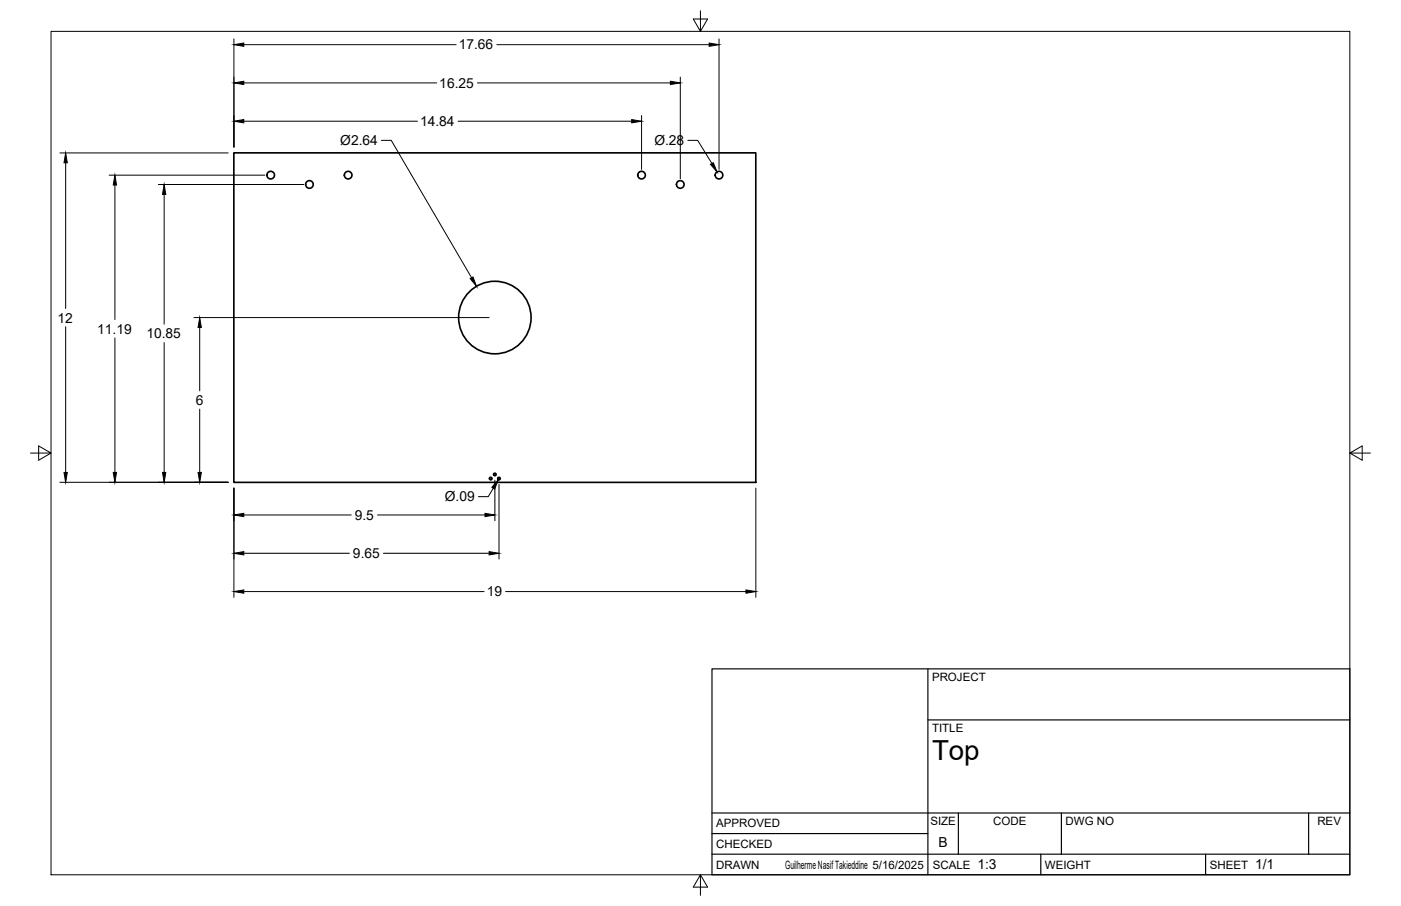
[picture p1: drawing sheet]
<svg xmlns="http://www.w3.org/2000/svg" width="432mm" height="279mm" viewBox="0 0 432 279" stroke-linecap="round" stroke-linejoin="round" font-family="sans-serif">
<!-- layer: Visible -->
<g fill="none" stroke="#000" stroke-width=".51">
<path d="M72.1 47.1h160.8v101.7h-160.8z"/>
<circle cx="83.4" cy="54" r="1.17"/>
<circle cx="95.4" cy="56.9" r="1.17"/>
<circle cx="107.3" cy="54" r="1.17"/>
<circle cx="197.7" cy="54" r="1.17"/>
<circle cx="209.7" cy="56.9" r="1.17"/>
<circle cx="221.6" cy="54" r="1.17"/>
<circle cx="152.5" cy="97.9" r="11.2"/>
<circle cx="151.2" cy="147.6" r=".39"/>
<circle cx="152.5" cy="146.3" r=".39"/>
<circle cx="153.8" cy="147.6" r=".39"/>
</g>
<!-- layer: Border -->
<path d="M15.7 9.7h400.3v260.1h-400.3zM215.9 3.3v6.4l-2.2-3.8h4.4l-2.2 3.8M9.4 139.7h6.3l-3.8-2.2v4.4l3.8-2.2M416 139.7l3.8 2.2v-4.4l-3.8 2.2h6.4M215.9 269.8l2.2 3.8h-4.4l2.2-3.8v6.3" fill="none" stroke="#000" stroke-width=".31"/>
<!-- layer: Titleblock -->
<path d="M219.4 206.3h196.6v63.5h-196.6zM286 206.3v63.5M286 222h130M219.4 257.1h66.6M219.4 250.7h196.6M295.4 250.7v12.7M327.1 250.7v12.7M403.3 250.7v12.7M219.4 263.4h196.6M320.8 263.4v6.4M371.6 263.4v6.4" fill="none" stroke="#000" stroke-width=".36"/>
<!-- layer: FD_Dimensions -->
<g fill="none" stroke="#000" stroke-width=".31">
<path d="M72.1 12v33.4M75.1 13.8h65.5M153.1 13.8h65.5M221.6 12v40.2M75.1 25.6h59.5M75.1 37.4h53.6M141.2 37.4h53.5M147.2 25.6h59.4M197.7 35.6v16.6M209.7 23.8v31.3M18.5 47.2h51.8M20.2 50.2v44.9"/>
<path d="M33.6 54h48.1M35.4 57.1v41.5M48.8 56.9h44.8M50.6 59.9v40.1M117.5 43.3h3.1l24.8 42.4M212 43.3h3l4.4 7.1M59.8 97.9h90.9M20.2 100.8v44.9M35.4 104.2v41.5M50.6 105.6v40.1M61.6 101v19.5M61.6 126.2v19.5"/>
<path d="M18.5 148.7h51.8M72.1 150.5v33.7M75.1 158.8h33.1M116.4 158.8h33.1M152 150.6l-1.5 2.6h-3.1M152.5 148.1v12.5M153.8 149.4v23M233 150.5v33.7M75.1 170.6h32.6M118.2 170.6h32.5M75.1 182.4h74.1M155.8 182.4h74.1"/>
</g>
<g fill="#000" stroke="#000" stroke-width=".31">
<path d="M72.1 13.8l3-.5v1zM218.6 13.3l3 .5-3 .5zM72.1 25.6l3-.5v1zM72.1 37.4l3-.5v1zM194.7 36.9l3 .5-3 .5zM206.6 25.1l3.1 .5-3.1 .5zM20.2 47.2l.5 3h-1zM35.4 54l.5 3.1h-1zM50.6 56.9l.5 3h-1zM219 50.7l.8-.5 1.2 2.8zM144.9 85.9l.9-.5 1.1 2.9zM61.6 97.9l.5 3.1h-1.1z"/>
<path d="M19.7 145.7h1l-.5 3zM34.9 145.7h1l-.5 3zM50.1 145.7h1l-.5 3zM61 145.7h1.1l-.5 3zM72.1 158.8l3-.5v1zM149.5 158.3l3 .5-3 .5zM153.6 147.9l-1.1 2.9-.9-.5zM72.1 170.6l3-.5v1zM150.7 170.1l3.1 .5-3.1 .5zM72.1 182.4l3-.5v1zM229.9 181.9l3.1 .5-3.1 .5z"/>
</g>
<text font-size="8.5" x="287.3" y="234.5">Top</text>
<g font-size="4.3">
<text x="141.4" y="15.3">17.66</text>
<text x="135.4" y="27.1">16.25</text>
<text x="129.5" y="38.9">14.84</text>
<text x="104.9" y="44.7">Ø2.64</text>
<text x="201.7" y="44.7">Ø.28</text>
<text x="17.7" y="99.5">12</text>
<text x="30" y="102.9">11.19</text>
<text x="45.1" y="104.3">10.85</text>
<text x="60.4" y="124.8">6</text>
<text x="137.1" y="154.6">Ø.09</text>
<text x="109.3" y="160.3">9.5</text>
<text x="108.8" y="172.1">9.65</text>
<text x="150" y="183.9">19</text>
<text x="289.3" y="261.2">B</text>
<text x="301.2" y="268.1">1:3</text>
<text x="386.8" y="268.1">1/1</text>
</g>
<g font-size="3.5">
<text x="287.3" y="210.1">PROJECT</text>
<text x="287.3" y="225.8">TITLE</text>
<text x="220.7" y="255.2">APPROVED</text>
<text x="286.7" y="254.5">SIZE</text>
<text x="306.1" y="254.5">CODE</text>
<text x="328.4" y="254.5">DWG NO</text>
<text x="406" y="254.5">REV</text>
<text x="220.7" y="261.5">CHECKED</text>
<text x="220.7" y="267.9">DRAWN</text>
<text x="242" y="267.9">Guilherme Nasif Takieddine 5/16/2025</text>
<text x="287.5" y="267.9">SCALE</text>
<text x="322.1" y="267.9">WEIGHT</text>
<text x="372.9" y="267.9">SHEET</text>
</g>
</svg>
